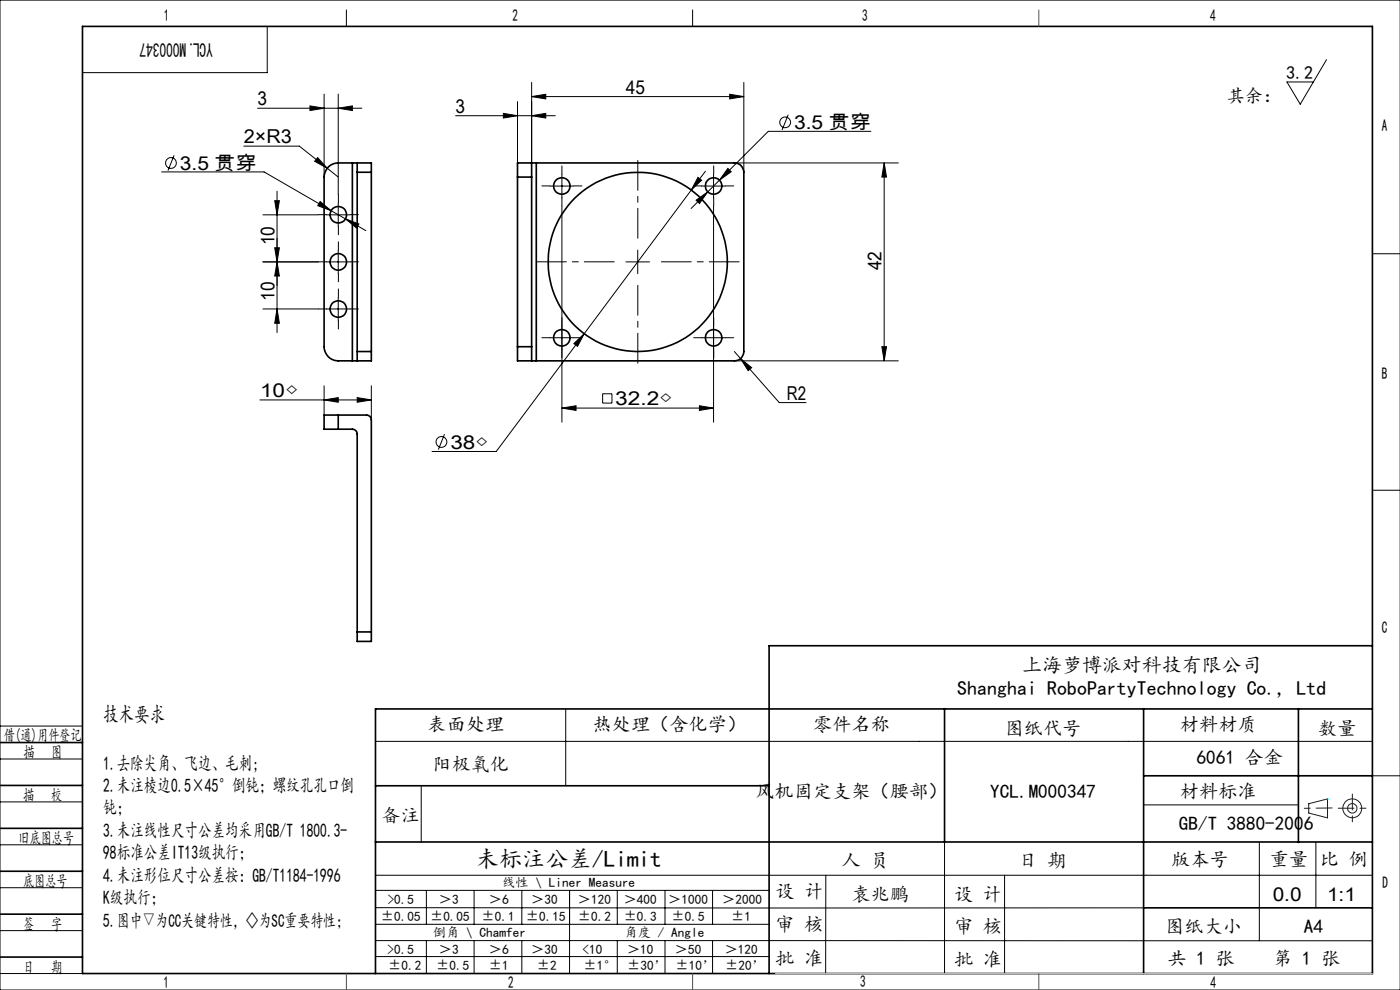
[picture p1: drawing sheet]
<svg xmlns="http://www.w3.org/2000/svg" width="297mm" height="210mm" viewBox="0 0 297 210" stroke-linecap="round" stroke-linejoin="round" font-family="sans-serif">
<g fill="none" stroke="#000" stroke-width=".21">
<path d="M0 0h297v210h-297zM56.7 5.6v9.8h-39.2M68.8 20v17.6M71.8 20v21.3M73.5 2.1v3.5M112.8 17.5v17.1M146.9 2.1v3.5M154.8 20l3 .5-3 .5zM157.8 17.5v19M281.4 12.7l-5.6 9.4-2.8-4.7h5.6M34.3 36.5h21.7l14.2 8.2M36.9 32.9l-1.3 3.3"/>
<path d="M51.7 31h11.8l5.9 4.7M54.6 23h22.2M65.8 22.5l3 .5-3 .5zM67.4 33.4l2 2.3-2.7-1.5zM69.4 35.7l2.4 1.9M71.8 23l3-.5v1zM96.7 24.5h21.1M106.8 24.1l3 .4-3 .5zM109.8 21.5v16.1M112.8 20.5l3-.5v1zM112.8 24.5l3-.4v.9zM112.8 20.5h45"/>
<path d="M116.7 39.5h5M119.2 37v5M148.1 37.6l.7 .6-2.2 2.1zM148.9 39.5h5M149.6 36.3l-3 4M151.4 37v5M154.4 35.7l.7 .7-2.5 1.8zM155.8 34.6h34.8M167.2 24.3l-1.3 3.3M184.7 27.9h-21.7l-16.4 16.3M187.6 34.6v41.9M187.6 34.6l.5 3h-1z"/>
<path d="M55.8 45.6h11.7M55.8 55.6h11.7M58.3 52.6h1l-.5 3zM58.3 42.6h1l-.5 3zM58.8 40.6v29.9M58.8 55.6l.5 3h-1zM67.9 42.7l2.3 2-2.8-1.1zM69.3 45.6h5M69.3 55.6h5M70.2 44.7l3.1 1.7M71.8 43.1v4.9M71.8 53v5.1"/>
<path d="M73.3 46.4l2.8 1.1-.5 .9zM73.3 46.4l4.3 2.5M119.2 43.7v45.9M132.8 55.6h5M135.3 53v5.1M146.6 40.3l-41.3 55.5h-13.6M147.7 42.5l2.4-1.8-1.7 2.5zM151.4 43.7v45.9M291.1 53.8h5.9M55.8 65.5h11.7M58.8 65.5l.5 3.1h-1zM69.3 65.5h5"/>
<path d="M71.8 63.1v4.9M116.7 71.6h5M121.7 72.9l2.2-2.1-1.4 2.7zM148.9 71.6h5M155.8 74.6l9.5 10.8h5.7M155.8 76.5h34.8M157.1 76.1l2.4 1.9-.8 .6zM187.1 73.5h1l-.5 3zM55.1 84.8h23.7M68.8 84.8l3-.5v1zM68.8 81.8v6.2M75.8 84.3l3 .5-3 .5z"/>
<path d="M78.8 81.8v7.3M94.3 92.1l-1.3 3.3M119.2 86.6l3-.5v1zM119.2 86.6h32.2M127.8 83.5h2v2h-2zM148.4 86.1l3 .5-3 .5zM291.1 104h5.9M0 154h17.5M79.7 157.3h211.4M120 150.4v16.3M0 179.2h17.5M0 161h17.5"/>
<path d="M0 170.1h17.5M89.4 166.9v11.8M200.4 178.6v27.9M242.6 170.7h32.8M267.2 178.6v21M279.2 178.6v14M291.1 164.6h6M0 188.3h17.5M0 197.4h17.5M79.7 185.7h211.4M79.7 199.5l211.4 .1M79.7 192.5l162.9 .1"/>
<path d="M79.7 188.9h83.5M79.7 196.1h83.5M90.5 188.9v7.2M90.5 199.5v7M100.6 188.9v7.2M100.6 199.5v7M110.7 188.9v7.2M110.7 199.5v7M120.8 188.9v17.6M131 188.9v7.2M131 199.5v7M141.1 188.9v7.2"/>
<path d="M141.1 199.5v7M151.2 188.9v7.2M151.2 199.5v7M175.2 185.7v20.9M213.1 185.7v20.8M0 206.5h17.5M79.7 202.9h83.5M163.2 206.5h127.9"/>
<circle cx="36.3" cy="34.6" r="1.14"/>
<circle cx="166.6" cy="26" r="1.14"/>
<circle cx="93.6" cy="93.7" r="1.15"/>
</g>
<g fill="none" stroke="#191924" stroke-width=".21">
<path d="M277.6 170.5l4-1v4l-4-1z"/>
<circle cx="286.9" cy="171.5" r="1.01"/>
<circle cx="286.9" cy="171.5" r="2"/>
</g>
<g fill="none" stroke="#000" stroke-width=".21" stroke-dasharray="30.5 1.3 1.3 1.3">
<path d="M116.7 39.4h-1.7M119.2 36.9v-1.7M121.7 39.4h1.8M148.9 39.4h-1.7M151.4 36.9v-1.7M153.9 39.4h1.8M69.3 45.5h-1.8M69.3 55.5h-1.8M71.8 43v-1.7M71.8 48v1.8M71.8 53v-1.7M71.8 58v1.8"/>
<path d="M74.3 45.5h1.7M74.3 55.5h1.7M119.2 41.9v1.8M151.4 41.9v1.8M69.3 65.5h-1.8M71.8 63v-1.7M71.8 68v1.8M74.3 65.5h1.7M116.7 71.6h-1.7M119.2 69.1v-1.7M119.2 74.1v1.8M121.7 71.6h1.8"/>
<path d="M148.9 71.6h-1.7M151.4 69.1v-1.7M151.4 74.1v1.8M153.9 71.6h1.8"/>
</g>
<path d="M130.3 55.5h-16.5M135.3 50.5v-16.5M140.3 55.5h16.5M135.3 60.5v16.5" fill="none" stroke="#000" stroke-width=".21" stroke-dasharray="30.5 1.3 1.3 1.3" stroke-dashoffset="24.1"/>
<g fill="none" stroke="#000" stroke-width=".35">
<path d="M17.5 5.6h273.6v200.9h-273.6zM74.8 34.6h1M74.8 34.6h-3a3 3 0 0 0-3 3v35.9a3 3 0 0 0 3 3h3M74.8 34.6v41.9M75.8 34.6h3v1.9M75.8 34.6v1.9M75.8 36.5h3M75.8 36.5v38.1M78.8 36.5v38.1M109.8 37.6h3M109.8 37.6v35.9M112.8 34.6v3"/>
<path d="M112.8 34.6h-3v3M112.8 34.6h1M112.8 37.6v35.9M113.8 34.6h42a1.99 1.99 0 0 1 2 1.9v38.1a1.99 1.99 0 0 1-2 1.9h-42M113.8 34.6v41.9M74.8 76.5h1M75.8 74.6v1.9M75.8 74.6h3M78.8 74.6v1.9h-3M109.8 73.5v3h3M109.8 73.5h3M112.8 73.5v3"/>
<path d="M112.8 76.5h1M71.8 88h-3v3h3M71.8 88h6a1.02 1.02 0 0 1 1 1.1v44.9M71.8 91h3a1.02 1.02 0 0 1 1 1.1v41.9M71.8 88v3M75.8 134v2.1h3v-2.1M75.8 134h3M291.1 137h-127.9v69.5M0 157.5h17.5M200.4 150.4v28.2M242.6 150.4v56.1M275.4 150.4v28.3"/>
<path d="M291.1 150.4h-211.4v56.1M0 175.7h17.5M0 166.6h17.5M79.7 166.7h83.5M79.7 178.6h211.4M242.6 164.6h48.5M0 184.8h17.5M0 193.9h17.5M242.6 192.6h48.5M0 203h17.5"/>
<circle cx="119.2" cy="39.5" r="1.75"/>
<circle cx="151.4" cy="39.5" r="1.75"/>
<circle cx="71.8" cy="55.5" r="1.75"/>
<circle cx="71.8" cy="45.6" r="1.75"/>
<circle cx="135.3" cy="55.5" r="19"/>
<circle cx="71.8" cy="65.6" r="1.75"/>
<circle cx="119.2" cy="71.7" r="1.75"/>
<circle cx="151.4" cy="71.7" r="1.75"/>
</g>
<path d="M282.6 171.4l-5.9 .1M283.9 171.4h6M286.9 168.4v6" fill="none" stroke="#191924" stroke-width=".21" stroke-dasharray="6.3 1.3 1.3 1.3" stroke-dashoffset="3"/>
<path d="M164.5 206.5h126.6" fill="none" stroke="#c0c0c0" stroke-width=".21"/>
<path d="M220.4 2.1v3.5M73.5 206.5v3.5M146.9 206.5v3.5M220.4 206.5v3.5" fill="none" stroke="#00f" stroke-width=".21"/>
<path d="M281.6 169.5h.1" fill="none" stroke="#0ff" stroke-width=".21"/>
<g fill="#000">
<path d="M71.8 23l3-.5v1zM65.8 22.5l3 .5-3 .5z"/>
<path d="M58.3 42.6h1l-.5 3zM58.8 55.6l.5 3h-1zM187.6 34.6l.5 3h-1zM187.1 73.5h1l-.5 3z"/>
<path d="M73.3 46.4l2.3 2 .5-.9zM67.9 42.7l-.5 .9 2.8 1.1zM67.4 33.4l-.7 .8 2.7 1.5zM112.8 20.5l3-.5v1zM154.8 20l3 .5-3 .5zM148.1 37.6l-1.5 2.7 2.2-2.1zM121.7 72.9l.8 .6 1.4-2.7zM147.7 42.5l.7 .7 1.7-2.5zM154.4 35.7l-1.8 2.5 2.5-1.8zM106.8 24.1l3 .4-3 .5zM112.8 24.5l3-.4v.9zM119.2 86.6l3-.5v1zM148.4 86.1l3 .5-3 .5zM157.1 76.1l1.6 2.5 .8-.6zM68.8 84.8l3-.5v1zM75.8 84.3l3 .5-3 .5z"/>
<path d="M58.8 65.5l.5 3.1h-1zM58.3 52.6h1l-.5 3z"/>
</g>
<text font-size="4.9" x="100.9" y="184">未标注公差/Limit</text>
<text font-size="4.7" x="21.9" y="153.1">技术要求</text>
<g font-size="4.2">
<text x="45.1" y="9.2" transform="rotate(-180 45.1 9.2)">YCL.M000347</text>
<text x="216.8" y="142.5">上海萝博派对科技有限公司</text>
<text x="203.1" y="147.4">Shanghai RoboPartyTechnology Co., Ltd</text>
</g>
<g font-size="4.1">
<text x="54.7" y="22.4">3</text>
<text x="96.7" y="24">3</text>
<text x="132.8" y="19.9">45</text>
<text x="168.5" y="27.4">3.5 贯穿</text>
<text x="51.7" y="30.4">2×R3</text>
<text x="38.2" y="36">3.5 贯穿</text>
<text x="58.2" y="52" transform="rotate(-90 58.2 52)">10</text>
<text x="187" y="57.3" transform="rotate(-90 187 57.3)">42</text>
<text x="58.2" y="63.8" transform="rotate(-90 58.2 63.8)">10</text>
<text x="55.2" y="84.2">10◇</text>
<text x="130.5" y="86">32.2◇</text>
<text x="166.9" y="84.8">R2</text>
<text x="95.5" y="95.2">38◇</text>
<text x="90.7" y="155.1">表面处理</text>
<text x="125.7" y="155.1">热处理（含化学）</text>
<text x="172.5" y="155.1">零件名称</text>
<text x="213.1" y="155.8">图纸代号</text>
<text x="250.3" y="155.1">材料材质</text>
<text x="279.6" y="155.8">数量</text>
<text x="21.9" y="163.2">1.去除尖角、飞边、毛刺;</text>
<text x="21.9" y="168">2.未注棱边0.5×45°倒钝；螺纹孔孔口倒</text>
<text x="91.7" y="163.5">阳极氧化</text>
<text x="253.8" y="162.1">6061 合金</text>
<text x="21.9" y="172.8">钝；</text>
<text x="160.3" y="169.2">风机固定支架（腰部）</text>
<text x="210.1" y="169.2">YCL.M000347</text>
<text x="250.3" y="169.2">材料标准</text>
<text x="21.9" y="177.5">3.未注线性尺寸公差均采用GB/T 1800.3-</text>
<text x="80.9" y="174.3">备注</text>
<text x="250.1" y="176">GB/T 3880-2006</text>
<text x="21.9" y="182.3">98标准公差IT13级执行；</text>
<text x="178.5" y="184">人 员</text>
<text x="216" y="184">日 期</text>
<text x="248.5" y="183.7">版本号</text>
<text x="269.4" y="183.7">重量</text>
<text x="280" y="183.7">比 例</text>
<text x="21.9" y="187">4.未注形位尺寸公差按：GB/T1184-1996</text>
<text x="21.9" y="191.8">K级执行；</text>
<text x="164.5" y="190.5">设 计</text>
<text x="180.6" y="191">袁兆鹏</text>
<text x="202.4" y="191">设 计</text>
<text x="270" y="191">0.0</text>
<text x="281.5" y="191">1:1</text>
<text x="21.9" y="196.6">5.图中▽为CC关键特性，◇为SC重要特性；</text>
<text x="164.5" y="197.4">审 核</text>
<text x="202.4" y="197.9">审 核</text>
<text x="247.2" y="198">图纸大小</text>
<text x="276.6" y="198">A4</text>
<text x="164.5" y="204.6">批 准</text>
<text x="202.4" y="205">批 准</text>
<text x="247.7" y="204.6">共 1 张</text>
<text x="270.1" y="204.6">第 1 张</text>
</g>
<g font-size="3.9">
<text x="272.8" y="16.8">3.2</text>
<text x="260.2" y="21.6">其余：</text>
</g>
<g font-size="3.5">
<text x="34.8" y="4.4">1</text>
<text x="108.7" y="4.4">2</text>
<text x="182.9" y="4.4">3</text>
<text x="256.7" y="4.4">4</text>
<text x="293.2" y="27.8">A</text>
<text x="293.2" y="80.3">B</text>
<text x="293.2" y="134.2">C</text>
<text x=".8" y="157.2">借(通)用件登记</text>
<text x="5" y="160.8">描</text>
<text x="10.9" y="160.8">图</text>
<text x="4.9" y="169.8">描</text>
<text x="10.8" y="169.8">校</text>
<text x="3.9" y="179">旧底图总号</text>
<text x="4.9" y="188.1">底图总号</text>
<text x="293.3" y="188.4">D</text>
<text x="4.9" y="197.2">签</text>
<text x="10.8" y="197.2">字</text>
<text x="4.9" y="206.3">日</text>
<text x="10.8" y="206.3">期</text>
<text x="34.7" y="209.6">1</text>
<text x="107.8" y="209.6">2</text>
<text x="182.5" y="209.3">3</text>
<text x="256.8" y="209.7">4</text>
</g>
<g font-size="2.8">
<text x="82.2" y="191.7">&gt;0.5</text>
<text x="93.1" y="191.7">＞3</text>
<text x="103.7" y="191.7">＞6</text>
<text x="106.6" y="188.1">线性 \ Liner Measure</text>
<text x="112.7" y="191.7">＞30</text>
<text x="122.6" y="191.7">＞120</text>
<text x="132.3" y="191.7">＞400</text>
<text x="141.8" y="191.7">＞1000</text>
<text x="153.2" y="191.7">＞2000</text>
<text x="80.8" y="195.3">±0.05</text>
<text x="91.2" y="195.3">±0.05</text>
<text x="102.2" y="195.3">±0.1</text>
<text x="111.6" y="195.3">±0.15</text>
<text x="122.6" y="195.3">±0.2</text>
<text x="132.3" y="195.3">±0.3</text>
<text x="142.5" y="195.3">±0.5</text>
<text x="155.1" y="195.3">±1</text>
<text x="82.2" y="202.3">&gt;0.5</text>
<text x="91.8" y="198.8">倒角 \ Chamfer</text>
<text x="93.1" y="202.3">＞3</text>
<text x="103.7" y="202.3">＞6</text>
<text x="112.7" y="202.3">＞30</text>
<text x="123.6" y="202.3">&lt;10</text>
<text x="132.5" y="198.8">角度 / Angle</text>
<text x="133" y="202.3">＞10</text>
<text x="143.2" y="202.3">＞50</text>
<text x="153.7" y="202.3">＞120</text>
<text x="82.3" y="205.8">±0.2</text>
<text x="92.5" y="205.8">±0.5</text>
<text x="103.7" y="205.8">±1</text>
<text x="113.9" y="205.8">±2</text>
<text x="123.8" y="205.7">±1°</text>
<text x="133" y="205.7">±30’</text>
<text x="143.3" y="205.7">±10’</text>
<text x="153.8" y="205.8">±20’</text>
</g>
</svg>
